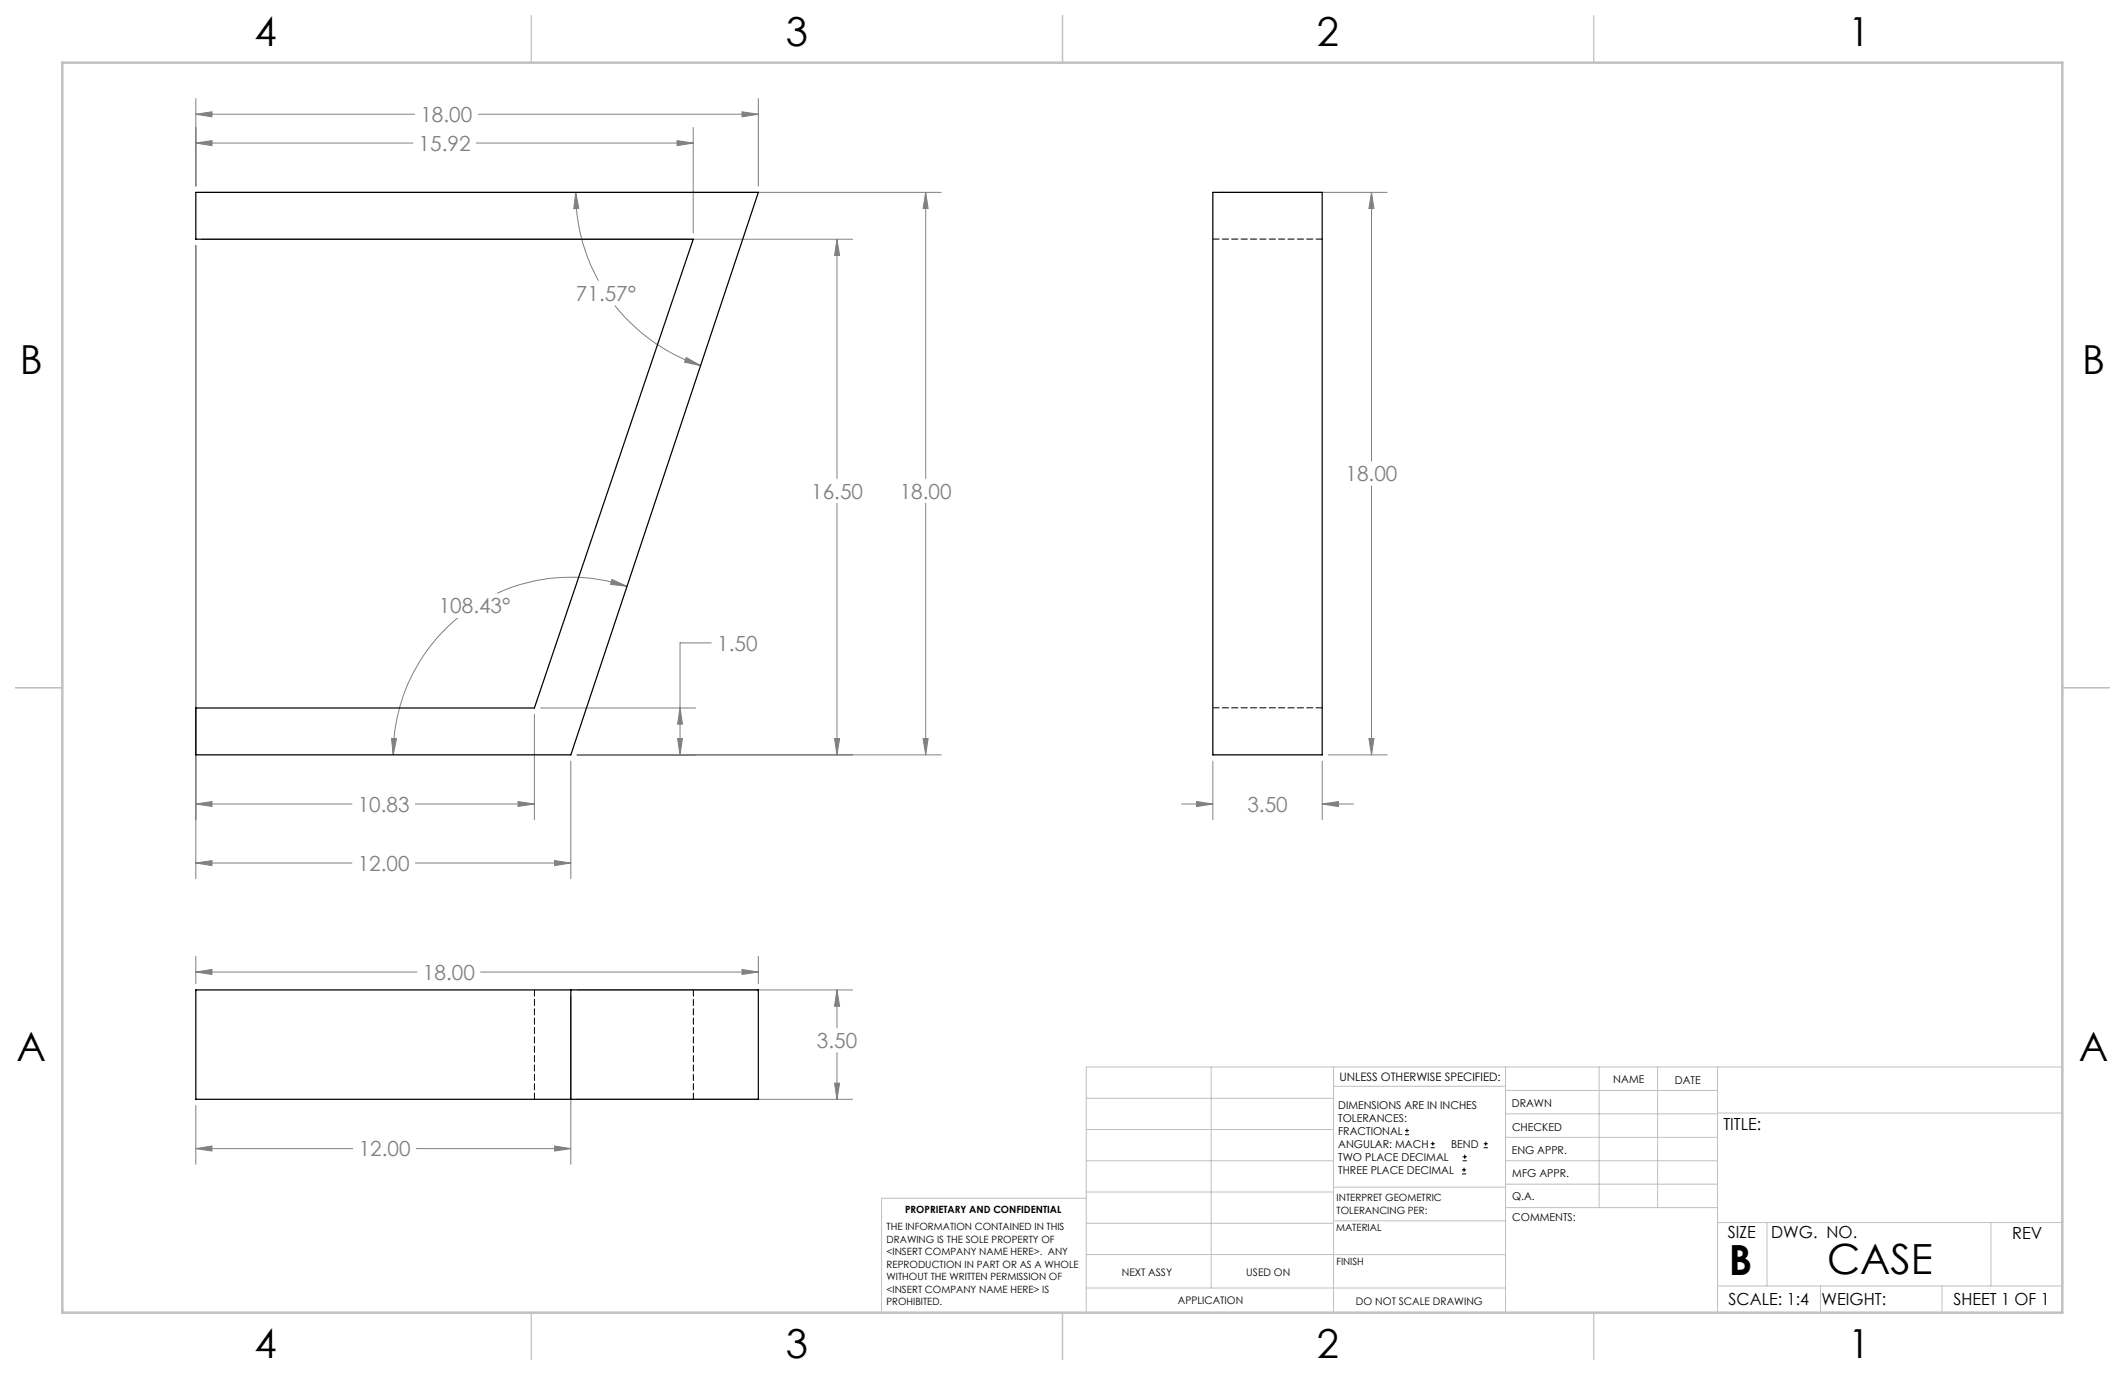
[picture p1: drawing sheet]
<svg xmlns="http://www.w3.org/2000/svg" width="432mm" height="279mm" viewBox="0 0 432 279" stroke-linecap="round" stroke-linejoin="round" font-family="sans-serif">
<g fill="none" stroke="#000" stroke-width=".2">
<path d="M285.5 230.6h.8M285.5 229.7h.8M285.9 229.3v.9M290.7 233.2h.8M290.7 232.4h.8M291.1 232v.8M297.1 238.5h.8M297.1 237.7h.8M297.2 235.9h.9M297.2 235.1h.9M297.5 237.3v.8M297.6 234.6v.9"/>
<path d="M301.5 233.2h.8M301.5 232.4h.8M301.9 232v.8"/>
</g>
<g fill="none" stroke="#808080" stroke-width=".2">
<path d="M39.8 29.1l3.3-.5v1zM39.8 23.2l3.3-.5v1zM39.8 20v17.8M39.8 29.1h44.1M39.8 23.2h44.4M41.1 39.1h150.2M96.8 29.1h44.1M97.2 23.2h56.9M117 39.1l.6 3.2-1 .1zM117 39.1a37.1 37.1 0 0 0 4.6 17.9M137.6 28.6l3.3 .5-3.3 .5zM140.9 25.9v21.4"/>
<path d="M150.8 22.7l3.3 .5-3.3 .5zM154.1 20v17.8M188.1 39.1l.5 3.3h-1zM188.1 39.1v58.1M247.7 39.1h34.2M278.7 39.1l.5 3.3h-1zM278.7 39.1v54.6M39.8 49.9v128.6M41.1 48.6h132.1M170.1 48.6l.5 3.3h-1zM170.1 48.6v48.6M125 62.1a37 37 0 0 0 17.3 12.2"/>
<path d="M139.5 72.6l2.8 1.7-3.2-.7zM278.7 98.7v54.7M124.4 117.8l3 1.3-3.3-.4zM127.4 119.1a36.2 36.2 0 0 0-26.4 1.4M170.1 102.3v51.1M188.1 102.3v51.1M93 125.6a36.1 36.1 0 0 0-13.1 27.8M144.5 130.6h-6.3v22.8M79.6 150l1 .1-.7 3.3zM108.6 145.1v21.4M109.9 143.9h31.5M116 154.7v23.8"/>
<path d="M117.3 153.4h74M137.7 150.1h1l-.5 3.3zM138.2 143.9l.5 3.2h-1zM169.6 150.1h1l-.5 3.3zM187.6 150.1h1l-.5 3.3zM246.5 154.7v11.8M268.7 154.7v11.8M269.9 153.4h12M278.2 150.1h1l-.5 3.3zM39.8 163.4l3.3-.5v1zM39.8 175.4l3.3-.5v1zM39.8 163.4h31.7"/>
<path d="M39.8 175.4h31.7M84.4 163.4h24.2M84.4 175.4h31.6M105.3 162.9l3.3 .5-3.3 .5zM112.7 174.9l3.3 .5-3.3 .5zM240.1 163.4h6.4M243.1 162.9l3.4 .5-3.4 .5zM268.7 163.4l3.3-.5v1zM268.7 163.4h6.3M39.8 197.5l3.3-.5v1zM39.8 194.3v5.6M39.8 197.5h44.9"/>
<path d="M97.6 197.5h56.5M150.8 197l3.3 .5-3.3 .5zM154.1 194.3v5.6M116 202.4v34.2M117.3 201.2h55.9M170.1 201.2l.5 3.3h-1zM170.1 201.2v7.7M170.1 213.9v9.5M39.8 233.4l3.3-.5v1zM39.8 224.6v12M39.8 233.4h31.9M84.6 233.4h31.4"/>
<path d="M112.7 232.9l3.3 .5-3.3 .5zM117.3 223.4h55.9M169.6 220.1h1l-.5 3.3z"/>
</g>
<g fill="none" stroke="#c0c0c0" stroke-width=".2">
<path d="M246.1 216.8v44.9M271 216.8v49.9M305.9 216.8v49.9M324.9 216.8v28.6M336.8 216.8v28.6M349 216.8v49.9M419.1 216.8h-198.4v49.9M220.7 235.9h50.3M220.7 229.5h50.3M220.7 223.2h50.3M271 220.7h34.9M305.9 231.1h43.1"/>
<path d="M305.9 226.3h43.1M305.9 221.6h43.1M305.9 235.9h43.1M349 226.2h70.1M220.7 248.6h50.3M220.7 242.2h50.3M220.7 254.9h50.3M220.7 243.5h-41.6v23.2M271 255h34.9M271 248.1h35M271 241.2h35M305.9 240.6h43.1"/>
<path d="M306 245.4h43M349 248.4h70.1M359.1 248.4v12.9M404.6 248.4v12.9M220.7 261.7h85.2M349 261.3h70.1M369.9 261.3v5.4M394.6 261.3v5.4"/>
</g>
<path d="M108 3.2v9.5M215.9 3.2v9.5M323.8 3.2v9.5M3.1 139.7h9.6M419.1 139.7h9.5M108 266.7v9.6M215.9 266.7v9.6M323.8 266.7v9.6" fill="none" stroke="#c0c0c0" stroke-width=".25"/>
<path d="M12.7 12.7h406.4v254h-406.4z" fill="none" stroke="#c0c0c0" stroke-width=".5"/>
<path d="M39.8 163.4l3.3-.5v1zM105.3 162.9l3.3 .5-3.3 .5zM39.8 175.4l3.3-.5v1zM112.7 174.9l3.3 .5-3.3 .5zM39.8 29.1l3.3-.5v1zM137.6 28.6l3.3 .5-3.3 .5zM137.7 150.1h1l-.5 3.3zM138.2 143.9l.5 3.2h-1zM169.6 150.1h1l-.5 3.3zM170.1 48.6l.5 3.3h-1zM187.6 150.1h1l-.5 3.3zM188.1 39.1l.5 3.3h-1zM150.8 22.7l3.3 .5-3.3 .5zM39.8 23.2l3.3-.5v1zM117 39.1l.6 3.2-1 .1zM139.5 72.6l2.8 1.7-3.2-.7zM124.4 117.8l3 1.3-3.3-.4zM79.6 150l1 .1-.7 3.3zM243.1 162.9l3.4 .5-3.4 .5zM268.7 163.4l3.3-.5v1zM278.2 150.1h1l-.5 3.3zM278.7 39.1l.5 3.3h-1zM39.8 233.4l3.3-.5v1zM112.7 232.9l3.3 .5-3.3 .5zM39.8 197.5l3.3-.5v1zM150.8 197l3.3 .5-3.3 .5zM169.6 220.1h1l-.5 3.3zM170.1 201.2l.5 3.3h-1z" fill="#808080"/>
<path d="M39.8 39.1h114.3l-38.1 114.3h-76.2v-9.5h68.8l32.3-95.3h-101.1zM246.5 39.1h22.2v114.3h-22.2zM39.8 201.2h114.3v22.2h-114.3zM116 201.2v22.2" fill="none" stroke="#000" stroke-width=".25"/>
<path d="M246.5 48.6h22.2M246.5 143.8h22.2M108.6 201.1v22.3M140.9 201.1v22.3" fill="none" stroke="#000" stroke-width=".2" stroke-dasharray="1.3 .6"/>
<g font-size="8.5">
<text x="351.3" y="259">B</text>
<text x="371.3" y="258.9">CASE</text>
</g>
<g font-size="8.1">
<text x="51.7" y="9.3">4</text>
<text x="159.7" y="9.3">3</text>
<text x="267.6" y="9.3">2</text>
<text x="375.6" y="9.3">1</text>
<text x="4" y="76">B</text>
<text x="423.1" y="76">B</text>
<text x="3.3" y="215.7">A</text>
<text x="422.4" y="215.7">A</text>
<text x="51.7" y="276">4</text>
<text x="159.7" y="276">3</text>
<text x="267.6" y="276">2</text>
<text x="375.6" y="276">1</text>
</g>
<g font-size="4.2" fill="#808080">
<text x="85.4" y="24.8">18.00</text>
<text x="85.1" y="30.7">15.92</text>
<text x="117" y="61.1">71.57°</text>
<text x="164.8" y="101.3">16.50</text>
<text x="182.8" y="101.3">18.00</text>
<text x="273.4" y="97.8">18.00</text>
<text x="89.1" y="124.6">108.43°</text>
<text x="145.7" y="132.2">1.50</text>
<text x="72.7" y="165">10.83</text>
<text x="253.5" y="165">3.50</text>
<text x="72.7" y="177">12.00</text>
<text x="85.9" y="199.1">18.00</text>
<text x="166" y="213">3.50</text>
<text x="72.9" y="235">12.00</text>
</g>
<g font-size="3.4">
<text x="350.2" y="229.5">TITLE:</text>
<text x="351.1" y="251.6">SIZE</text>
<text x="359.9" y="251.6">DWG. NO.</text>
<text x="408.9" y="251.7">REV</text>
<text x="351.2" y="265.2">SCALE: 1:4</text>
<text x="370.1" y="265.3">WEIGHT:</text>
<text x="396.9" y="265.2">SHEET 1 OF 1</text>
</g>
<text font-size="2.4" x="272.2" y="219.7">UNLESS OTHERWISE SPECIFIED:</text>
<g font-size="2.2">
<text x="327.8" y="220.1">NAME</text>
<text x="340.3" y="220.2">DATE</text>
<text x="271.9" y="225.3">DIMENSIONS ARE IN INCHES</text>
<text x="271.9" y="227.9">TOLERANCES:</text>
<text x="307.2" y="224.9">DRAWN</text>
<text x="271.9" y="230.6">FRACTIONAL</text>
<text x="271.9" y="233.2">ANGULAR: MACH</text>
<text x="294.9" y="233.2">BEND</text>
<text x="307.3" y="229.8">CHECKED</text>
<text x="271.9" y="235.9">TWO PLACE DECIMAL</text>
<text x="271.9" y="238.5">THREE PLACE DECIMAL</text>
<text x="307.2" y="234.5">ENG APPR.</text>
<text x="307.3" y="239.2">MFG APPR.</text>
<text x="307.3" y="243.9">Q.A.</text>
<text x="307.3" y="248.1">COMMENTS:</text>
</g>
<g font-size="2.1">
<text x="227.9" y="259.2">NEXT ASSY</text>
<text x="253.3" y="259.2">USED ON</text>
<text x="239.3" y="265">APPLICATION</text>
<text x="275.5" y="265.1">DO NOT SCALE DRAWING</text>
</g>
<g font-size="2">
<text x="271.6" y="244.1">INTERPRET GEOMETRIC</text>
<text x="180.2" y="250">THE INFORMATION CONTAINED IN THIS</text>
<text x="183.9" y="246.4">PROPRIETARY AND CONFIDENTIAL</text>
<text x="271.5" y="250.2">MATERIAL</text>
<text x="271.6" y="246.6">TOLERANCING PER:</text>
<text x="180.2" y="252.5">DRAWING IS THE SOLE PROPERTY OF</text>
<text x="180.2" y="255.1">&lt;INSERT COMPANY NAME HERE&gt;. ANY</text>
<text x="180.2" y="257.6">REPRODUCTION IN PART OR AS A WHOLE</text>
<text x="271.5" y="257">FINISH</text>
<text x="180.2" y="260.1">WITHOUT THE WRITTEN PERMISSION OF</text>
<text x="180.2" y="262.6">&lt;INSERT COMPANY NAME HERE&gt; IS</text>
<text x="180.2" y="265.2">PROHIBITED.</text>
</g>
</svg>
